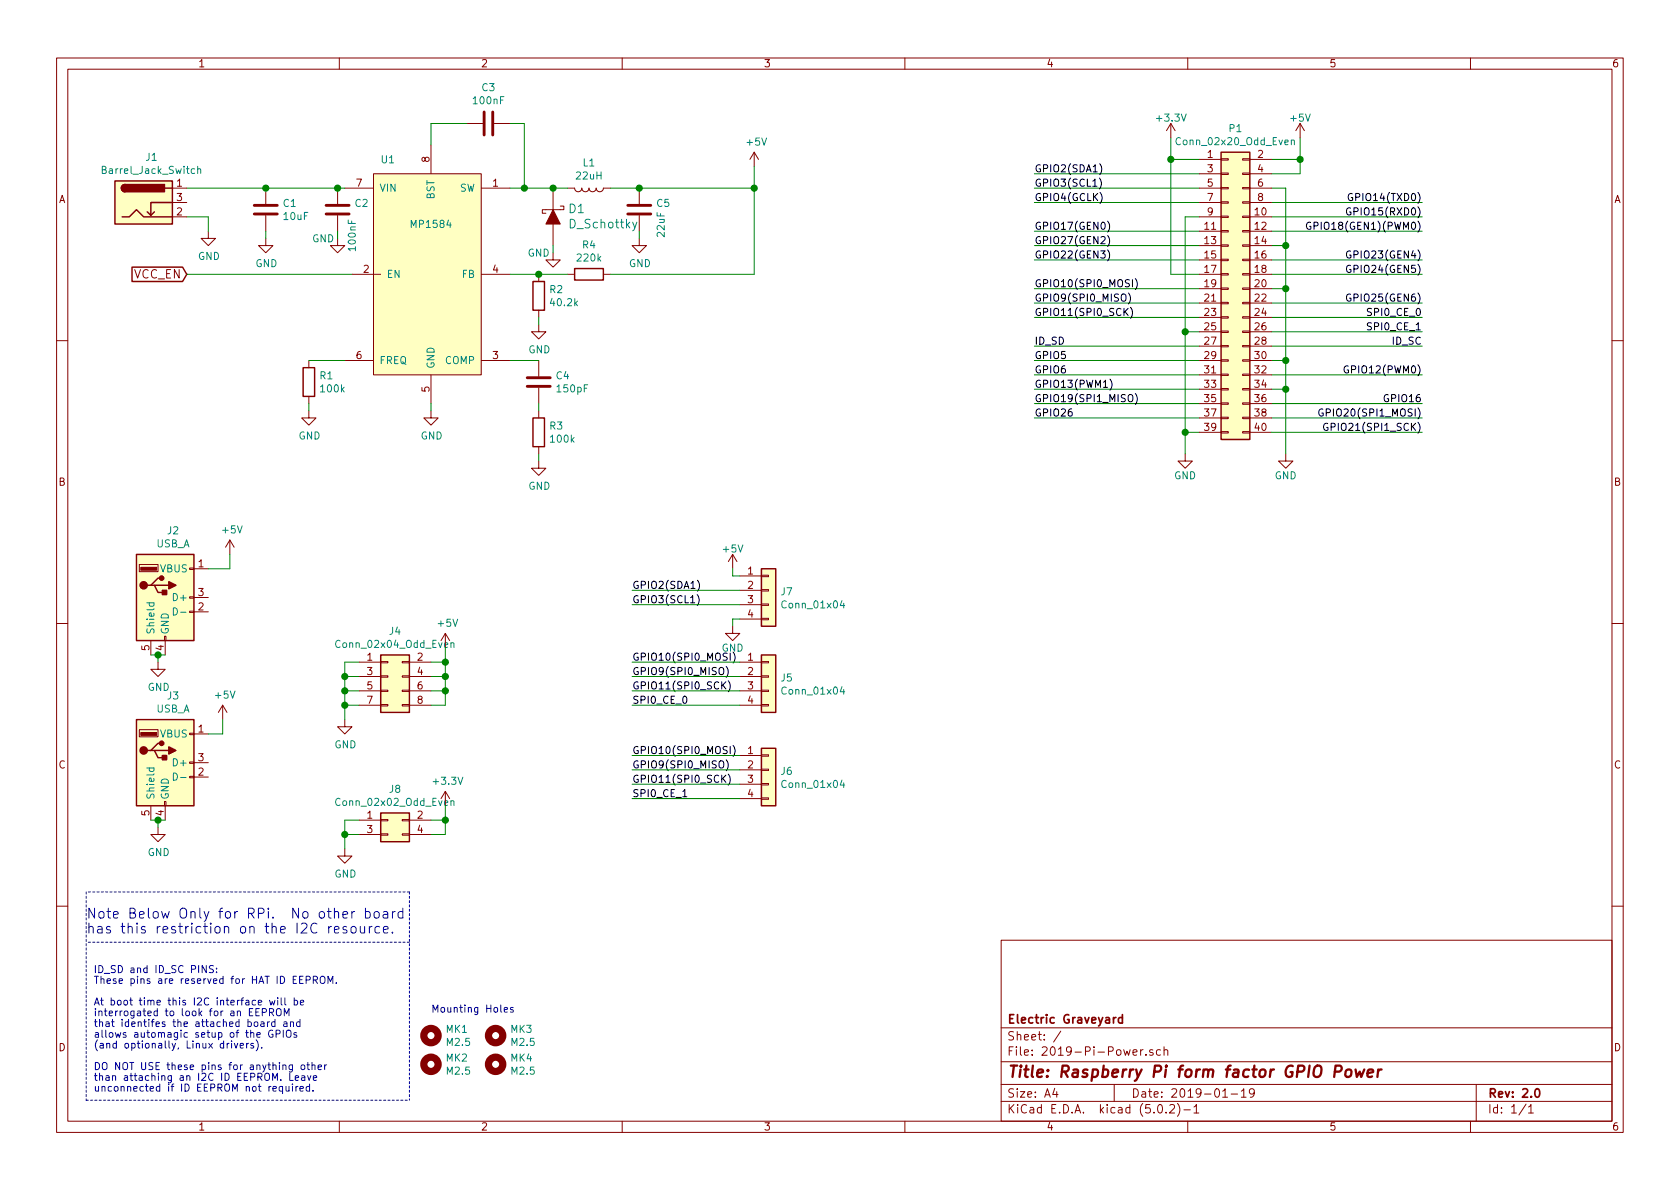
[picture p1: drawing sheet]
EESchema Schematic File Version 4
LIBS:2019-Pi-Power-cache
EELAYER 26 0
EELAYER END
$Descr A4 11693 8268
encoding utf-8
Sheet 1 1
Title "Raspberry Pi form factor GPIO Power "
Date "2019-01-19"
Rev "2.0"
Comp "Electric Graveyard"
Comment1 ""
Comment2 ""
Comment3 ""
Comment4 ""
$EndDescr
$Comp
L power:+5V #PWR01
U 1 1
P 9050 950
F 0 "#PWR01" H 9050 800 50  0001 C CNN
F 1 "+5V" H 9050 1090 50  0000 C CNN
F 2 "" H 9050 950 50  0000 C CNN
F 3 "" H 9050 950 50  0000 C CNN
	1    9050 950 
	1    0    0    -1  
$EndComp
Wire Wire Line
	9050 950  9050 1100
Wire Wire Line
	9050 1100 8850 1100
Wire Wire Line
	9050 1200 8850 1200
Connection ~ 9050 1100
$Comp
L power:GND #PWR02
U 1 1
P 8950 3150
F 0 "#PWR02" H 8950 2900 50  0001 C CNN
F 1 "GND" H 8950 3000 50  0000 C CNN
F 2 "" H 8950 3150 50  0000 C CNN
F 3 "" H 8950 3150 50  0000 C CNN
	1    8950 3150
	1    0    0    -1  
$EndComp
Wire Wire Line
	8950 1300 8950 1700
Wire Wire Line
	8950 2700 8850 2700
Wire Wire Line
	8950 2500 8850 2500
Connection ~ 8950 2700
Wire Wire Line
	8950 2000 8850 2000
Connection ~ 8950 2500
Wire Wire Line
	8950 1700 8850 1700
Connection ~ 8950 2000
$Comp
L power:GND #PWR03
U 1 1
P 8250 3150
F 0 "#PWR03" H 8250 2900 50  0001 C CNN
F 1 "GND" H 8250 3000 50  0000 C CNN
F 2 "" H 8250 3150 50  0000 C CNN
F 3 "" H 8250 3150 50  0000 C CNN
	1    8250 3150
	1    0    0    -1  
$EndComp
Wire Wire Line
	8250 3000 8350 3000
Wire Wire Line
	8250 1500 8250 2300
Wire Wire Line
	8250 2300 8350 2300
Connection ~ 8250 3000
Connection ~ 8150 1100
Wire Wire Line
	8150 1900 8350 1900
Wire Wire Line
	8150 1100 8350 1100
Wire Wire Line
	8150 950  8150 1100
$Comp
L power:+3.3V #PWR04
U 1 1
P 8150 950
F 0 "#PWR04" H 8150 800 50  0001 C CNN
F 1 "+3.3V" H 8150 1090 50  0000 C CNN
F 2 "" H 8150 950 50  0000 C CNN
F 3 "" H 8150 950 50  0000 C CNN
	1    8150 950 
	1    0    0    -1  
$EndComp
Wire Wire Line
	8250 1500 8350 1500
Connection ~ 8250 2300
Wire Wire Line
	8350 1200 7200 1200
Wire Wire Line
	7200 1300 8350 1300
Wire Wire Line
	7200 1400 8350 1400
Wire Wire Line
	8350 1600 7200 1600
Wire Wire Line
	7200 1700 8350 1700
Wire Wire Line
	7200 1800 8350 1800
Wire Wire Line
	8350 2000 7200 2000
Wire Wire Line
	7200 2100 8350 2100
Wire Wire Line
	7200 2200 8350 2200
Wire Wire Line
	8350 2400 7200 2400
Wire Wire Line
	7200 2500 8350 2500
Wire Wire Line
	7200 2600 8350 2600
Wire Wire Line
	8350 2700 7200 2700
Wire Wire Line
	7200 2800 8350 2800
Wire Wire Line
	7200 2900 8350 2900
Wire Wire Line
	8850 2800 9900 2800
Wire Wire Line
	8850 2900 9900 2900
Wire Wire Line
	8850 2300 9900 2300
Wire Wire Line
	8850 2400 9900 2400
Wire Wire Line
	8850 2100 9900 2100
Wire Wire Line
	8850 2200 9900 2200
Wire Wire Line
	8850 1800 9900 1800
Wire Wire Line
	8850 1900 9900 1900
Wire Wire Line
	8850 1500 9900 1500
Wire Wire Line
	8850 1600 9900 1600
Wire Wire Line
	8850 1400 9900 1400
Wire Wire Line
	8850 2600 9900 2600
Text Label 7200 1200 0    50   ~ 0
GPIO2(SDA1)
Text Label 7200 1300 0    50   ~ 0
GPIO3(SCL1)
Text Label 7200 1400 0    50   ~ 0
GPIO4(GCLK)
Text Label 7200 1600 0    50   ~ 0
GPIO17(GEN0)
Text Label 7200 1700 0    50   ~ 0
GPIO27(GEN2)
Text Label 7200 1800 0    50   ~ 0
GPIO22(GEN3)
Text Label 7200 2000 0    50   ~ 0
GPIO10(SPI0_MOSI)
Text Label 7200 2100 0    50   ~ 0
GPIO9(SPI0_MISO)
Text Label 7200 2200 0    50   ~ 0
GPIO11(SPI0_SCK)
Text Label 7200 2400 0    50   ~ 0
ID_SD
Text Label 7200 2500 0    50   ~ 0
GPIO5
Text Label 7200 2600 0    50   ~ 0
GPIO6
Text Label 7200 2700 0    50   ~ 0
GPIO13(PWM1)
Text Label 7200 2800 0    50   ~ 0
GPIO19(SPI1_MISO)
Text Label 7200 2900 0    50   ~ 0
GPIO26
Text Label 9900 2900 2    50   ~ 0
GPIO20(SPI1_MOSI)
Text Label 9900 2800 2    50   ~ 0
GPIO16
Text Label 9900 2600 2    50   ~ 0
GPIO12(PWM0)
Text Label 9900 2400 2    50   ~ 0
ID_SC
Text Label 9900 2300 2    50   ~ 0
SPI0_CE_1
Text Label 9900 2200 2    50   ~ 0
SPI0_CE_0
Text Label 9900 2100 2    50   ~ 0
GPIO25(GEN6)
Text Label 9900 1900 2    50   ~ 0
GPIO24(GEN5)
Text Label 9900 1800 2    50   ~ 0
GPIO23(GEN4)
Text Label 9900 1600 2    50   ~ 0
GPIO18(GEN1)(PWM0)
Text Label 9900 1500 2    50   ~ 0
GPIO15(RXD0)
Text Label 9900 1400 2    50   ~ 0
GPIO14(TXD0)
Wire Wire Line
	8950 1300 8850 1300
Connection ~ 8950 1700
Text Notes 650  7600 0    50   ~ 0
ID_SD and ID_SC PINS:\nThese pins are reserved for HAT ID EEPROM.\n\nAt boot time this I2C interface will be\ninterrogated to look for an EEPROM\nthat identifes the attached board and\nallows automagic setup of the GPIOs\n(and optionally, Linux drivers).\n\nDO NOT USE these pins for anything other\nthan attaching an I2C ID EEPROM. Leave\nunconnected if ID EEPROM not required.
$Comp
L 2019-Pi-Power-rescue:Mounting_Hole-Mechanical MK1
U 1 1
P 3000 7200
F 0 "MK1" H 3100 7246 50  0000 L CNN
F 1 "M2.5" H 3100 7155 50  0000 L CNN
F 2 "MountingHole:MountingHole_2.7mm_M2.5" H 3000 7200 60  0001 C CNN
F 3 "" H 3000 7200 60  0001 C CNN
	1    3000 7200
	1    0    0    -1  
$EndComp
$Comp
L 2019-Pi-Power-rescue:Mounting_Hole-Mechanical MK3
U 1 1
P 3450 7200
F 0 "MK3" H 3550 7246 50  0000 L CNN
F 1 "M2.5" H 3550 7155 50  0000 L CNN
F 2 "MountingHole:MountingHole_2.7mm_M2.5" H 3450 7200 60  0001 C CNN
F 3 "" H 3450 7200 60  0001 C CNN
	1    3450 7200
	1    0    0    -1  
$EndComp
$Comp
L 2019-Pi-Power-rescue:Mounting_Hole-Mechanical MK2
U 1 1
P 3000 7400
F 0 "MK2" H 3100 7446 50  0000 L CNN
F 1 "M2.5" H 3100 7355 50  0000 L CNN
F 2 "MountingHole:MountingHole_2.7mm_M2.5" H 3000 7400 60  0001 C CNN
F 3 "" H 3000 7400 60  0001 C CNN
	1    3000 7400
	1    0    0    -1  
$EndComp
$Comp
L 2019-Pi-Power-rescue:Mounting_Hole-Mechanical MK4
U 1 1
P 3450 7400
F 0 "MK4" H 3550 7446 50  0000 L CNN
F 1 "M2.5" H 3550 7355 50  0000 L CNN
F 2 "MountingHole:MountingHole_2.7mm_M2.5" H 3450 7400 60  0001 C CNN
F 3 "" H 3450 7400 60  0001 C CNN
	1    3450 7400
	1    0    0    -1  
$EndComp
Text Notes 3000 7050 0    50   ~ 0
Mounting Holes
$Comp
L Connector_Generic:Conn_02x20_Odd_Even P1
U 1 1
P 8550 2000
F 0 "P1" H 8600 3117 50  0000 C CNN
F 1 "Conn_02x20_Odd_Even" H 8600 3026 50  0000 C CNN
F 2 "Connector_PinSocket_2.54mm:PinSocket_2x20_P2.54mm_Vertical" H 3700 1050 50  0001 C CNN
F 3 "" H 3700 1050 50  0001 C CNN
	1    8550 2000
	1    0    0    -1  
$EndComp
Wire Wire Line
	8850 3000 9900 3000
Text Label 9900 3000 2    50   ~ 0
GPIO21(SPI1_SCK)
Wire Wire Line
	9050 1100 9050 1200
Wire Wire Line
	8950 2700 8950 3150
Wire Wire Line
	8950 2500 8950 2700
Wire Wire Line
	8950 2000 8950 2500
Wire Wire Line
	8250 3000 8250 3150
Wire Wire Line
	8150 1100 8150 1900
Wire Wire Line
	8250 2300 8250 3000
Wire Wire Line
	8950 1700 8950 2000
$Comp
L Device:L L1
U 1 1
P 4100 1300
F 0 "L1" V 3922 1300 50  0000 C CNN
F 1 "22uH" V 4013 1300 50  0000 C CNN
F 2 "Inductors_SMD:L_10.4x10.4_H4.8" H 4100 1300 50  0001 C CNN
F 3 "~" H 4100 1300 50  0001 C CNN
	1    4100 1300
	0    1    1    0   
$EndComp
$Comp
L Device:C C5
U 1 1
P 4450 1450
F 0 "C5" H 4565 1496 50  0000 L CNN
F 1 "22uF" V 4600 1250 50  0000 L CNN
F 2 "Capacitors_SMD:CP_Elec_6.3x5.8" H 4488 1300 50  0001 C CNN
F 3 "~" H 4450 1450 50  0001 C CNN
	1    4450 1450
	1    0    0    -1  
$EndComp
$Comp
L Device:C C3
U 1 1
P 3400 850
F 0 "C3" V 3148 850 50  0000 C CNN
F 1 "100nF" V 3239 850 50  0000 C CNN
F 2 "Capacitors_SMD:C_0603" H 3438 700 50  0001 C CNN
F 3 "~" H 3400 850 50  0001 C CNN
	1    3400 850 
	0    1    1    0   
$EndComp
$Comp
L Device:C C1
U 1 1
P 1850 1450
F 0 "C1" H 1965 1496 50  0000 L CNN
F 1 "10uF" H 1965 1405 50  0000 L CNN
F 2 "Capacitors_SMD:CP_Elec_6.3x5.8" H 1888 1300 50  0001 C CNN
F 3 "~" H 1850 1450 50  0001 C CNN
	1    1850 1450
	1    0    0    -1  
$EndComp
$Comp
L Device:C C4
U 1 1
P 3750 2650
F 0 "C4" H 3865 2696 50  0000 L CNN
F 1 "150pF" H 3865 2605 50  0000 L CNN
F 2 "Capacitors_SMD:C_0603" H 3788 2500 50  0001 C CNN
F 3 "~" H 3750 2650 50  0001 C CNN
	1    3750 2650
	1    0    0    -1  
$EndComp
$Comp
L Monolithic_Power:MP1584 U1
U 1 1
P 3000 1550
F 0 "U1" H 2700 2000 50  0000 C CNN
F 1 "MP1584" H 3000 1550 50  0000 C CNN
F 2 "Housings_SOIC:SO-8_5.3x6.2mm_Pitch1.27mm" H 2650 1950 50  0001 C CNN
F 3 "" H 2650 1950 50  0001 C CNN
	1    3000 1550
	1    0    0    -1  
$EndComp
$Comp
L dk_Diodes-Rectifiers-Single:B340A-13-F D1
U 1 1
P 3850 1500
F 0 "D1" V 3903 1397 60  0000 R CNN
F 1 "D_Schottky" V 3797 1397 60  0000 R CNN
F 2 "Digikey:DO-214AC" H 4050 1700 60  0001 L CNN
F 3 "~" H 4050 1800 60  0001 L CNN
	1    3850 1500
	0    -1   -1   0   
$EndComp
Wire Wire Line
	3550 1300 3650 1300
Wire Wire Line
	4250 1300 4450 1300
Wire Wire Line
	3000 1000 3000 850 
Wire Wire Line
	3000 850  3250 850 
Wire Wire Line
	3550 850  3650 850 
Wire Wire Line
	3650 850  3650 1300
Connection ~ 3650 1300
$Comp
L power:GND #PWR012
U 1 1
P 3850 1750
F 0 "#PWR012" H 3850 1500 50  0001 C CNN
F 1 "GND" H 3750 1750 50  0000 C CNN
F 2 "" H 3850 1750 50  0001 C CNN
F 3 "" H 3850 1750 50  0001 C CNN
	1    3850 1750
	1    0    0    -1  
$EndComp
$Comp
L power:GND #PWR013
U 1 1
P 4450 1650
F 0 "#PWR013" H 4450 1400 50  0001 C CNN
F 1 "GND" H 4455 1477 50  0000 C CNN
F 2 "" H 4450 1650 50  0001 C CNN
F 3 "" H 4450 1650 50  0001 C CNN
	1    4450 1650
	1    0    0    -1  
$EndComp
Wire Wire Line
	3850 1750 3850 1700
Wire Wire Line
	4450 1650 4450 1600
$Comp
L Device:R R4
U 1 1
P 4100 1900
F 0 "R4" V 3893 1900 50  0000 C CNN
F 1 "220k" V 3984 1900 50  0000 C CNN
F 2 "Resistors_SMD:R_0603" V 4030 1900 50  0001 C CNN
F 3 "~" H 4100 1900 50  0001 C CNN
	1    4100 1900
	0    1    1    0   
$EndComp
$Comp
L Device:R R2
U 1 1
P 3750 2050
F 0 "R2" H 3820 2096 50  0000 L CNN
F 1 "40.2k" H 3820 2005 50  0000 L CNN
F 2 "Resistors_SMD:R_0603" V 3680 2050 50  0001 C CNN
F 3 "~" H 3750 2050 50  0001 C CNN
	1    3750 2050
	1    0    0    -1  
$EndComp
Wire Wire Line
	3550 1900 3750 1900
Wire Wire Line
	3950 1900 3750 1900
Connection ~ 3750 1900
Wire Wire Line
	4250 1900 5250 1900
$Comp
L Device:R R3
U 1 1
P 3750 3000
F 0 "R3" H 3820 3046 50  0000 L CNN
F 1 "100k" H 3820 2955 50  0000 L CNN
F 2 "Resistors_SMD:R_0603" V 3680 3000 50  0001 C CNN
F 3 "~" H 3750 3000 50  0001 C CNN
	1    3750 3000
	1    0    0    -1  
$EndComp
$Comp
L Device:R R1
U 1 1
P 2150 2650
F 0 "R1" H 2220 2696 50  0000 L CNN
F 1 "100k" H 2220 2605 50  0000 L CNN
F 2 "Resistors_SMD:R_0603" V 2080 2650 50  0001 C CNN
F 3 "~" H 2150 2650 50  0001 C CNN
	1    2150 2650
	1    0    0    -1  
$EndComp
$Comp
L power:GND #PWR010
U 1 1
P 3750 2250
F 0 "#PWR010" H 3750 2000 50  0001 C CNN
F 1 "GND" H 3755 2077 50  0000 C CNN
F 2 "" H 3750 2250 50  0001 C CNN
F 3 "" H 3750 2250 50  0001 C CNN
	1    3750 2250
	1    0    0    -1  
$EndComp
$Comp
L power:GND #PWR09
U 1 1
P 3000 2850
F 0 "#PWR09" H 3000 2600 50  0001 C CNN
F 1 "GND" H 3005 2677 50  0000 C CNN
F 2 "" H 3000 2850 50  0001 C CNN
F 3 "" H 3000 2850 50  0001 C CNN
	1    3000 2850
	1    0    0    -1  
$EndComp
$Comp
L power:GND #PWR011
U 1 1
P 3750 3200
F 0 "#PWR011" H 3750 2950 50  0001 C CNN
F 1 "GND" H 3755 3027 50  0000 C CNN
F 2 "" H 3750 3200 50  0001 C CNN
F 3 "" H 3750 3200 50  0001 C CNN
	1    3750 3200
	1    0    0    -1  
$EndComp
$Comp
L power:GND #PWR07
U 1 1
P 2150 2850
F 0 "#PWR07" H 2150 2600 50  0001 C CNN
F 1 "GND" H 2155 2677 50  0000 C CNN
F 2 "" H 2150 2850 50  0001 C CNN
F 3 "" H 2150 2850 50  0001 C CNN
	1    2150 2850
	1    0    0    -1  
$EndComp
$Comp
L power:GND #PWR06
U 1 1
P 1850 1650
F 0 "#PWR06" H 1850 1400 50  0001 C CNN
F 1 "GND" H 1855 1477 50  0000 C CNN
F 2 "" H 1850 1650 50  0001 C CNN
F 3 "" H 1850 1650 50  0001 C CNN
	1    1850 1650
	1    0    0    -1  
$EndComp
Wire Wire Line
	1850 1650 1850 1600
Wire Wire Line
	2400 2500 2150 2500
Wire Wire Line
	2150 2850 2150 2800
Wire Wire Line
	3000 2850 3000 2800
Wire Wire Line
	3750 3200 3750 3150
Wire Wire Line
	3750 2500 3550 2500
Wire Wire Line
	3750 2800 3750 2850
Wire Wire Line
	3750 2250 3750 2200
Text Notes 600  6500 0    69   ~ 0
Note Below Only for RPi.  No other board \nhas this restriction on the I2C resource.
Wire Notes Line
	2850 6200 600  6200
Wire Notes Line
	2850 6550 600  6550
Wire Notes Line
	600  7650 2850 7650
Wire Notes Line
	2850 6200 2850 7650
Wire Notes Line
	600  6200 600  7650
$Comp
L Connector:Barrel_Jack_Switch J1
U 1 1
P 1000 1400
F 0 "J1" H 1055 1717 50  0000 C CNN
F 1 "Barrel_Jack_Switch" H 1055 1626 50  0000 C CNN
F 2 "Connectors:BARREL_JACK" H 1050 1360 50  0001 C CNN
F 3 "~" H 1050 1360 50  0001 C CNN
	1    1000 1400
	1    0    0    -1  
$EndComp
$Comp
L power:GND #PWR05
U 1 1
P 1450 1600
F 0 "#PWR05" H 1450 1350 50  0001 C CNN
F 1 "GND" H 1455 1427 50  0000 C CNN
F 2 "" H 1450 1600 50  0001 C CNN
F 3 "" H 1450 1600 50  0001 C CNN
	1    1450 1600
	1    0    0    -1  
$EndComp
Wire Wire Line
	1300 1300 1850 1300
Wire Wire Line
	1450 1600 1450 1500
Wire Wire Line
	1450 1500 1300 1500
Connection ~ 1850 1300
$Comp
L Device:C C2
U 1 1
P 2350 1450
F 0 "C2" H 2465 1496 50  0000 L CNN
F 1 "100nF" V 2450 1150 50  0000 L CNN
F 2 "Capacitors_SMD:C_0603" H 2388 1300 50  0001 C CNN
F 3 "~" H 2350 1450 50  0001 C CNN
	1    2350 1450
	1    0    0    -1  
$EndComp
$Comp
L power:GND #PWR08
U 1 1
P 2350 1650
F 0 "#PWR08" H 2350 1400 50  0001 C CNN
F 1 "GND" H 2250 1650 50  0000 C CNN
F 2 "" H 2350 1650 50  0001 C CNN
F 3 "" H 2350 1650 50  0001 C CNN
	1    2350 1650
	1    0    0    -1  
$EndComp
Connection ~ 2350 1300
Wire Wire Line
	2350 1300 2400 1300
Wire Wire Line
	2350 1650 2350 1600
Text GLabel 1300 1900 0    59   Input ~ 0
VCC_EN
Wire Wire Line
	1850 1300 2350 1300
Wire Wire Line
	1300 1900 2450 1900
$Comp
L power:+5V #PWR014
U 1 1
P 5250 1150
F 0 "#PWR014" H 5250 1000 50  0001 C CNN
F 1 "+5V" H 5265 1323 50  0000 C CNN
F 2 "" H 5250 1150 50  0001 C CNN
F 3 "" H 5250 1150 50  0001 C CNN
	1    5250 1150
	1    0    0    -1  
$EndComp
Wire Wire Line
	5250 1150 5250 1300
Connection ~ 5250 1300
Wire Wire Line
	5250 1300 5250 1900
Connection ~ 4450 1300
Wire Wire Line
	3650 1300 3850 1300
Connection ~ 3850 1300
Wire Wire Line
	3850 1300 3950 1300
Wire Wire Line
	4450 1300 5250 1300
$Comp
L Connector:USB_A J2
U 1 1
P 1150 4150
F 0 "J2" H 1205 4617 50  0000 C CNN
F 1 "USB_A" H 1205 4526 50  0000 C CNN
F 2 "USB_A:61400416021" H 1300 4100 50  0001 C CNN
F 3 " ~" H 1300 4100 50  0001 C CNN
	1    1150 4150
	1    0    0    -1  
$EndComp
$Comp
L Connector:USB_A J3
U 1 1
P 1150 5300
F 0 "J3" H 1205 5767 50  0000 C CNN
F 1 "USB_A" H 1205 5676 50  0000 C CNN
F 2 "USB_A:61400416021" H 1300 5250 50  0001 C CNN
F 3 " ~" H 1300 5250 50  0001 C CNN
	1    1150 5300
	1    0    0    -1  
$EndComp
Wire Wire Line
	1150 5700 1100 5700
Wire Wire Line
	1150 4550 1100 4550
$Comp
L power:GND #PWR016
U 1 1
P 1100 5750
F 0 "#PWR016" H 1100 5500 50  0001 C CNN
F 1 "GND" H 1105 5577 50  0000 C CNN
F 2 "" H 1100 5750 50  0001 C CNN
F 3 "" H 1100 5750 50  0001 C CNN
	1    1100 5750
	1    0    0    -1  
$EndComp
$Comp
L power:GND #PWR015
U 1 1
P 1100 4600
F 0 "#PWR015" H 1100 4350 50  0001 C CNN
F 1 "GND" H 1105 4427 50  0000 C CNN
F 2 "" H 1100 4600 50  0001 C CNN
F 3 "" H 1100 4600 50  0001 C CNN
	1    1100 4600
	1    0    0    -1  
$EndComp
Wire Wire Line
	1100 4600 1100 4550
Connection ~ 1100 4550
Wire Wire Line
	1100 4550 1050 4550
Wire Wire Line
	1100 5750 1100 5700
Connection ~ 1100 5700
Wire Wire Line
	1100 5700 1050 5700
$Comp
L power:+5V #PWR017
U 1 1
P 1550 5000
F 0 "#PWR017" H 1550 4850 50  0001 C CNN
F 1 "+5V" H 1565 5173 50  0000 C CNN
F 2 "" H 1550 5000 50  0001 C CNN
F 3 "" H 1550 5000 50  0001 C CNN
	1    1550 5000
	1    0    0    -1  
$EndComp
$Comp
L power:+5V #PWR018
U 1 1
P 1600 3850
F 0 "#PWR018" H 1600 3700 50  0001 C CNN
F 1 "+5V" H 1615 4023 50  0000 C CNN
F 2 "" H 1600 3850 50  0001 C CNN
F 3 "" H 1600 3850 50  0001 C CNN
	1    1600 3850
	1    0    0    -1  
$EndComp
Wire Wire Line
	1450 3950 1600 3950
Wire Wire Line
	1600 3950 1600 3850
Wire Wire Line
	1450 5100 1550 5100
Wire Wire Line
	1550 5100 1550 5000
$Comp
L Connector_Generic:Conn_02x04_Odd_Even J4
U 1 1
P 2700 4700
F 0 "J4" H 2750 5017 50  0000 C CNN
F 1 "Conn_02x04_Odd_Even" H 2750 4926 50  0000 C CNN
F 2 "Pin_Headers:Pin_Header_Straight_2x04_Pitch2.54mm" H 2700 4700 50  0001 C CNN
F 3 "~" H 2700 4700 50  0001 C CNN
	1    2700 4700
	1    0    0    -1  
$EndComp
$Comp
L power:GND #PWR019
U 1 1
P 2400 5000
F 0 "#PWR019" H 2400 4750 50  0001 C CNN
F 1 "GND" H 2405 4827 50  0000 C CNN
F 2 "" H 2400 5000 50  0001 C CNN
F 3 "" H 2400 5000 50  0001 C CNN
	1    2400 5000
	1    0    0    -1  
$EndComp
$Comp
L power:+5V #PWR020
U 1 1
P 3100 4500
F 0 "#PWR020" H 3100 4350 50  0001 C CNN
F 1 "+5V" H 3115 4673 50  0000 C CNN
F 2 "" H 3100 4500 50  0001 C CNN
F 3 "" H 3100 4500 50  0001 C CNN
	1    3100 4500
	1    0    0    -1  
$EndComp
Wire Wire Line
	2400 4600 2400 4700
Wire Wire Line
	2400 4600 2500 4600
Wire Wire Line
	2500 4700 2400 4700
Connection ~ 2400 4700
Wire Wire Line
	2400 4700 2400 4800
Wire Wire Line
	2400 4800 2500 4800
Connection ~ 2400 4800
Wire Wire Line
	2400 4800 2400 4900
Wire Wire Line
	2500 4900 2400 4900
Connection ~ 2400 4900
Wire Wire Line
	2400 4900 2400 5000
Wire Wire Line
	3100 4500 3100 4600
Wire Wire Line
	3100 4900 3000 4900
Wire Wire Line
	3000 4800 3100 4800
Connection ~ 3100 4800
Wire Wire Line
	3100 4800 3100 4900
Wire Wire Line
	3100 4700 3000 4700
Connection ~ 3100 4700
Wire Wire Line
	3100 4700 3100 4800
Wire Wire Line
	3000 4600 3100 4600
Connection ~ 3100 4600
Wire Wire Line
	3100 4600 3100 4700
$Comp
L Connector_Generic:Conn_01x04 J5
U 1 1
P 5350 4700
F 0 "J5" H 5430 4692 50  0000 L CNN
F 1 "Conn_01x04" H 5430 4601 50  0000 L CNN
F 2 "Pin_Headers:Pin_Header_Straight_1x04_Pitch2.54mm" H 5350 4700 50  0001 C CNN
F 3 "~" H 5350 4700 50  0001 C CNN
	1    5350 4700
	1    0    0    -1  
$EndComp
$Comp
L Connector_Generic:Conn_01x04 J6
U 1 1
P 5350 5350
F 0 "J6" H 5430 5342 50  0000 L CNN
F 1 "Conn_01x04" H 5430 5251 50  0000 L CNN
F 2 "Pin_Headers:Pin_Header_Straight_1x04_Pitch2.54mm" H 5350 5350 50  0001 C CNN
F 3 "~" H 5350 5350 50  0001 C CNN
	1    5350 5350
	1    0    0    -1  
$EndComp
Text Label 4400 4600 0    50   ~ 0
GPIO10(SPI0_MOSI)
Text Label 4400 5250 0    50   ~ 0
GPIO10(SPI0_MOSI)
Wire Wire Line
	5150 5250 4400 5250
Wire Wire Line
	5150 4600 4400 4600
Text Label 4400 4700 0    50   ~ 0
GPIO9(SPI0_MISO)
Text Label 4400 5350 0    50   ~ 0
GPIO9(SPI0_MISO)
Text Label 4400 4800 0    50   ~ 0
GPIO11(SPI0_SCK)
Text Label 4400 5450 0    50   ~ 0
GPIO11(SPI0_SCK)
Text Label 4400 4900 0    50   ~ 0
SPI0_CE_0
Text Label 4400 5550 0    50   ~ 0
SPI0_CE_1
Wire Wire Line
	5150 5350 4400 5350
Wire Wire Line
	5150 5450 4400 5450
Wire Wire Line
	5150 5550 4400 5550
Wire Wire Line
	5150 4900 4400 4900
Wire Wire Line
	5150 4800 4400 4800
Wire Wire Line
	5150 4700 4400 4700
$Comp
L Connector_Generic:Conn_01x04 J7
U 1 1
P 5350 4100
F 0 "J7" H 5430 4092 50  0000 L CNN
F 1 "Conn_01x04" H 5430 4001 50  0000 L CNN
F 2 "Pin_Headers:Pin_Header_Straight_1x04_Pitch2.54mm" H 5350 4100 50  0001 C CNN
F 3 "~" H 5350 4100 50  0001 C CNN
	1    5350 4100
	1    0    0    -1  
$EndComp
Text Label 4400 4100 0    50   ~ 0
GPIO2(SDA1)
Text Label 4400 4200 0    50   ~ 0
GPIO3(SCL1)
$Comp
L power:GND #PWR022
U 1 1
P 5100 4350
F 0 "#PWR022" H 5100 4100 50  0001 C CNN
F 1 "GND" H 5100 4200 50  0000 C CNN
F 2 "" H 5100 4350 50  0000 C CNN
F 3 "" H 5100 4350 50  0000 C CNN
	1    5100 4350
	1    0    0    -1  
$EndComp
$Comp
L power:+5V #PWR021
U 1 1
P 5100 3950
F 0 "#PWR021" H 5100 3800 50  0001 C CNN
F 1 "+5V" H 5100 4090 50  0000 C CNN
F 2 "" H 5100 3950 50  0000 C CNN
F 3 "" H 5100 3950 50  0000 C CNN
	1    5100 3950
	1    0    0    -1  
$EndComp
Wire Wire Line
	5150 4000 5100 4000
Wire Wire Line
	5100 4000 5100 3950
Wire Wire Line
	5150 4300 5100 4300
Wire Wire Line
	5100 4300 5100 4350
Wire Wire Line
	5150 4200 4400 4200
Wire Wire Line
	5150 4100 4400 4100
$Comp
L Connector_Generic:Conn_02x02_Odd_Even J8
U 1 1
P 2700 5700
F 0 "J8" H 2750 5917 50  0000 C CNN
F 1 "Conn_02x02_Odd_Even" H 2750 5826 50  0000 C CNN
F 2 "Pin_Headers:Pin_Header_Straight_2x02_Pitch2.54mm" H 2700 5700 50  0001 C CNN
F 3 "~" H 2700 5700 50  0001 C CNN
	1    2700 5700
	1    0    0    -1  
$EndComp
$Comp
L power:GND #PWR023
U 1 1
P 2400 5900
F 0 "#PWR023" H 2400 5650 50  0001 C CNN
F 1 "GND" H 2405 5727 50  0000 C CNN
F 2 "" H 2400 5900 50  0001 C CNN
F 3 "" H 2400 5900 50  0001 C CNN
	1    2400 5900
	1    0    0    -1  
$EndComp
$Comp
L power:+3.3V #PWR024
U 1 1
P 3100 5600
F 0 "#PWR024" H 3100 5450 50  0001 C CNN
F 1 "+3.3V" H 3115 5773 50  0000 C CNN
F 2 "" H 3100 5600 50  0001 C CNN
F 3 "" H 3100 5600 50  0001 C CNN
	1    3100 5600
	1    0    0    -1  
$EndComp
Wire Wire Line
	3000 5700 3100 5700
Wire Wire Line
	3100 5700 3100 5600
Wire Wire Line
	3100 5700 3100 5800
Wire Wire Line
	3100 5800 3000 5800
Connection ~ 3100 5700
Wire Wire Line
	2400 5900 2400 5800
Wire Wire Line
	2400 5700 2500 5700
Wire Wire Line
	2500 5800 2400 5800
Connection ~ 2400 5800
Wire Wire Line
	2400 5800 2400 5700
$EndSCHEMATC
